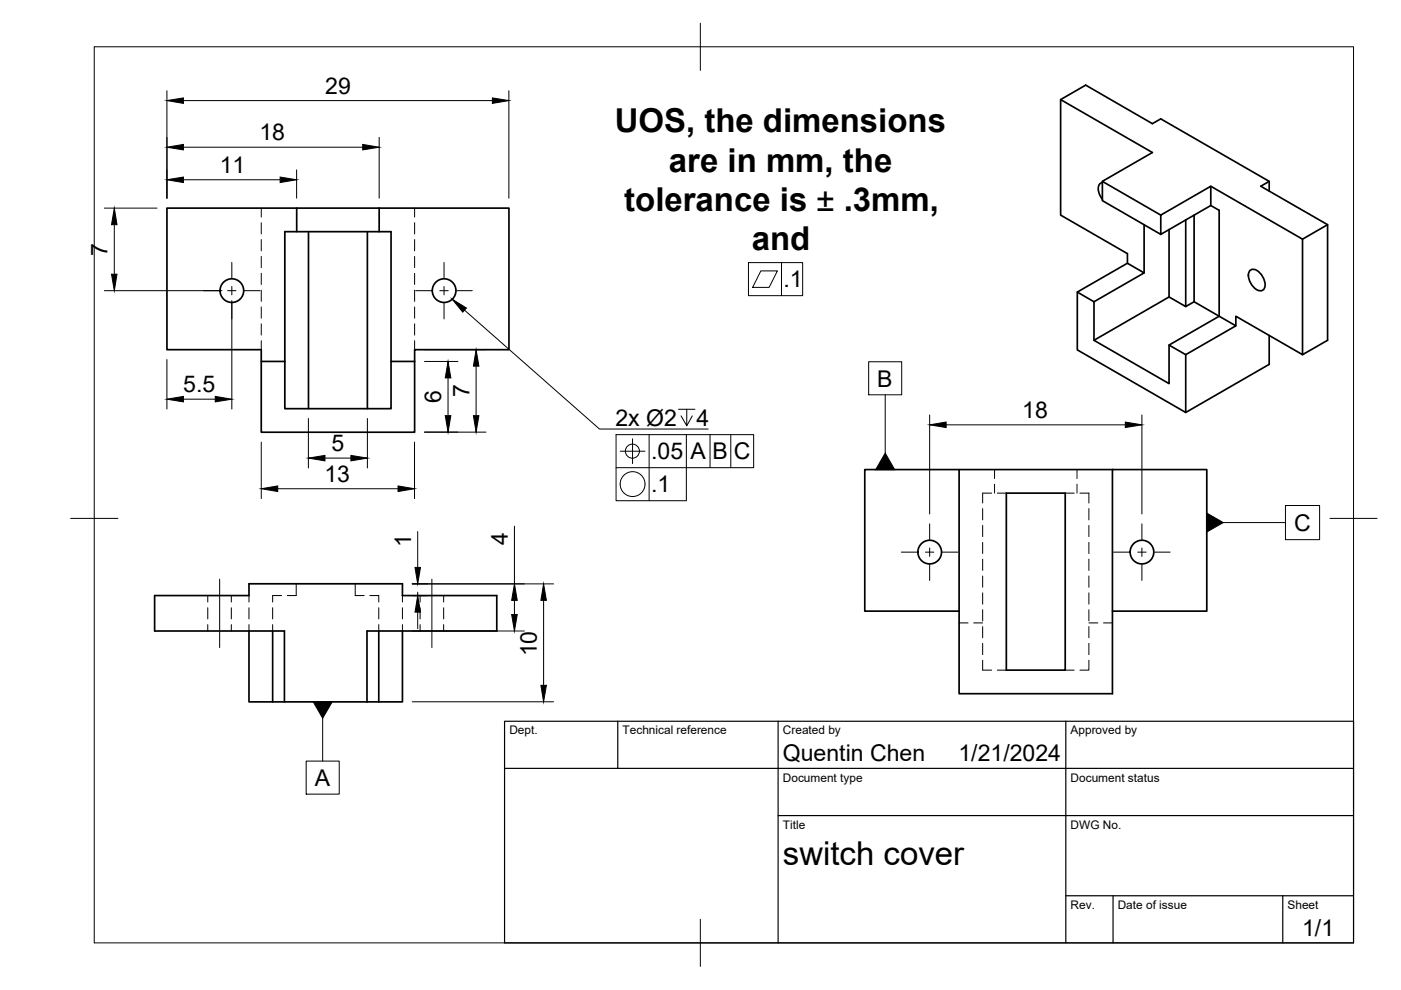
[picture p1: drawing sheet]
<svg xmlns="http://www.w3.org/2000/svg" width="297mm" height="210mm" viewBox="0 0 297 210" stroke-linecap="round" stroke-linejoin="round" font-family="sans-serif">
<!-- layer: Visible -->
<g fill="none" stroke="#000" stroke-width=".36">
<path d="M224.9 21.1l5.3-3.1 14.1 8.2 1.8-1 23 13.3v2M233.7 38.5l12.4 7.1M233.7 38.7a1.26 1.26 0 0 0-.8 1.7l.3 1 .5 .9M256.7 39.5l19.5 11.2v24.5l-14.2-8.2v2.1M269.1 38.5l-1.8 1 14.2 8.1v24.6l-5.3 3M62.9 44.1h-27.5v30h20v17.5h32.5v-15M65.4 49.1v37.5M77.9 49.1v37.5M80.4 44.1v5h2.5v37.5h-22.5v-10M80.4 49.1h-20v27.5M80.4 44.1h-17.5v5M80.4 44.1h27.5v30h-20v2.5"/>
<path d="M242.6 47.6v10.3M246.1 45.6l10.6-6.1v4.1l-10.6 6.1zM246.1 49.7l-12.4-7.2v-4l10.6-6.2-19.4-11.2v24.5l14.1 8.2v2M251.4 46.6v18.4l-3.5-2v-14.3M253.2 45.6v18.4l-1.8 1M256.7 43.6l1.8 1v22.4l-5.3-3M264.9 57.5a1.26 1.26 0 0 1 2 .2 3.3 3.3 0 0 1 1.1 3.6 1.26 1.26 0 0 1-2-.2 3.3 3.3 0 0 1-1.1-3.6zM281.5 47.6l-5.3 3.1M55.4 76.6h5M82.9 76.6h5M228.4 61.9l10.6-6.1 3.6 2.1-10.7 6.1zM228.4 61.9v12.3l23 13.3v-12.3"/>
<path d="M231.9 64v8.2l16 9.1v-8.1M247.9 73.2l10.6-6.2 3.5 2.1-10.6 6.1zM247.9 63l-16 9.2M269.1 71.1v6.2l-17.7 10.2M203.3 99.6h32.6v47.5h-32.6zM203.3 99.6h-20v30h20M235.9 99.6h20v30h-20M213.4 104.6h12.4v37.5h-12.4zM32.8 126.3h20v-2.5h32.5v2.5h20v7.5h-27.5v15h-17.5v-15h-27.5zM52.8 133.8v15h5v-15M80.3 133.8v15h5v-15M57.8 148.8h2.5"/>
<path d="M77.8 148.8h2.5"/>
<circle cx="49.2" cy="61.6" r="2.51"/>
<circle cx="94.2" cy="61.6" r="2.51"/>
<circle cx="197.1" cy="117.1" r="2.51"/>
<circle cx="242.1" cy="117.1" r="2.51"/>
</g>
<!-- layer: Hidden -->
<g fill="none" stroke="#000" stroke-width=".21">
<path d="M55.4 44.1v1.9M55.4 47.2v2.4M55.4 50.8v2.4M55.4 54.4v2.3M55.4 57.9v2.4M87.9 44.1v1.9M87.9 47.2v2.4M87.9 50.8v2.4M87.9 54.4v2.3M87.9 57.9v2.4M55.4 61.5v2.4M55.4 65.1v2.4"/>
<path d="M55.4 68.7v2.3M55.4 72.2v1.9M87.9 61.5v2.4M87.9 65.1v2.4M87.9 68.7v2.3M87.9 72.2v1.9M210.9 99.6v1.9M228.3 99.6v1.9M208.3 107.8v2.4M208.3 111.4v2.4M208.3 115v2.4M208.3 118.5v2.4"/>
<path d="M210.2 104.6h-1.9v2.1M210.9 102.7v1.9M211.5 104.6h1.9M225.8 104.6h2M228.3 102.7v1.9M229 104.6h1.9v2.1M230.9 107.8v2.4M230.9 111.4v2.4M230.9 115v2.4M230.9 118.5v2.4M44 126.3v1.3M44 128.9v2.3"/>
<path d="M44 132.4v1.4M49 126.3v1.3M49 128.9v2.3M49 132.4v1.4M52.8 126.3v1.3M52.8 128.9v2.3M52.8 132.4v1.4M57.8 128.9v2.3M57.8 132.4v1.4M59.7 126.3h-1.9v1.3M62.8 123.8v2.5h-1.9M75.3 123.8v2.5h1.9"/>
<path d="M78.4 126.3h1.9v1.3M80.3 128.9v2.3M80.3 132.4v1.4M85.3 126.3v1.3M85.3 128.9v2.3M85.3 132.4v1.4M89.1 126.3v1.3M89.1 128.9v2.3M89.1 132.4v1.4M94.1 126.3v1.3M94.1 128.9v2.3M94.1 132.4v1.4"/>
<path d="M203.3 132.1h2M206.4 132.1h1.9M208.3 122.1v2.4M208.3 125.7v2.4M208.3 129.3v2.3M208.3 132.9v2.3M208.3 136.4v2.4M208.3 140v2.1h1.9M230.9 140v2.1h-1.9M230.9 132.1h1.9M230.9 122.1v2.4M230.9 125.7v2.4"/>
<path d="M230.9 129.3v2.3M230.9 132.9v2.3M230.9 136.4v2.4M234 132.1h1.9M211.5 142.1h1.9M225.8 142.1h2"/>
</g>
<!-- layer: BORDER -->
<path d="M20 9.9h267v190h-267zM148.5 4.9v10M15 109.9h10M282 109.9h10M148.5 194.9v10" fill="none" stroke="#000" stroke-width=".21"/>
<!-- layer: TITLEBLOCK -->
<path d="M107 152.9h180v47h-180zM131 152.9v10M165 152.9v47M226 152.9v47M107 162.9h180M165 172.9h122M226 189.9h61M236 189.9v10M272 189.9v10" fill="none" stroke="#000" stroke-width=".25"/>
<!-- layer: FD_Dimensions -->
<g fill="none" stroke="#000" stroke-width=".21">
<path d="M35.4 19.2v22.8M107.9 19.2v22.8M38.9 21.3h65.5M38.9 38.1h20.5M38.9 31.2h38M62.9 36v6M80.4 29.1v12.9M22.1 44.1h11.2M24.2 47.6v10.5M22.1 61.6h25M35.4 76.2v10.5M49.1 63.7v23"/>
<path d="M90 76.6h7.1M90 74.1h13M100.9 77.6v10.5M38.9 84.6h6.7M55.4 93.7v12M65.4 88.7v10.5M68.9 97.1h5.5M77.9 88.7v10.5M87.9 93.7v12M90 91.6h13M95 80.1v8M197.1 88v21"/>
<path d="M200.6 90.1h38M242.1 88v21M58.9 103.6h25.5M88.6 112.7v7.6M109.1 111.6v12.2M87.4 123.8h30M87.4 126.3h3.3M87.4 133.8h23.8M88.6 125.6v.7M88.6 129.8v3.5M109.1 127.3v3M115.3 127.3v18"/>
<path d="M87.4 148.8h30"/>
</g>
<g fill="#000" stroke="#000" stroke-width=".21">
<path d="M35.4 21.3l3.5-.5v1.1zM35.4 38.1l3.5-.6v1.2zM35.4 31.2l3.5-.6v1.2zM59.4 37.5l3.5 .6-3.5 .6zM76.9 30.6l3.5 .6-3.5 .6zM104.4 20.8l3.5 .5-3.5 .6zM24.2 44.1l.6 3.5h-1.2zM23.6 58.1h1.2l-.6 3.5zM100.9 74.1l.6 3.5h-1.1zM35.4 84.6l3.5-.6v1.2zM45.6 84l3.5 .6-3.5 .6zM65.4 97.1l3.5-.5v1.1z"/>
<path d="M74.4 96.6l3.5 .5-3.5 .6zM94.4 88.1h1.2l-.6 3.5zM95 76.6l.6 3.5h-1.2zM100.4 88.1h1.1l-.6 3.5zM197.1 90.1l3.5-.6v1.1zM238.6 89.5l3.5 .6-3.5 .5zM55.4 103.6l3.5-.6v1.2zM84.4 103l3.5 .6-3.5 .6zM88.6 126.3l.6 3.5h-1.2zM88 120.3h1.2l-.6 3.5zM108.5 130.3h1.2l-.6 3.5zM109.1 123.8l.6 3.5h-1.2z"/>
<path d="M115.3 123.8l.5 3.5h-1.1zM114.7 145.3h1.1l-.5 3.5z"/>
</g>
<!-- layer: Smart Centers -->
<g fill="none" stroke="#000" stroke-width=".21">
<path d="M49.1 55.6v3.3M94.1 55.6v3.3M43.1 61.6h3.4M48.3 61.6h1.7M49.1 60.7v1.8M49.1 64.3v3.3M51.8 61.6h3.3M88.1 61.6h3.4M93.2 61.6h1.8M94.1 60.7v1.8M94.1 64.3v3.3M96.8 61.6h3.3"/>
<path d="M191.1 117.1h3.3M196.2 117.1h1.8M197.1 111.1v3.3M197.1 116.2v1.8M197.1 119.8v3.3M199.8 117.1h3.3M236.1 117.1h3.3M241.2 117.1h1.8M242.1 111.1v3.3M242.1 116.2v1.8M242.1 119.8v3.3M244.8 117.1h3.3"/>
<path d="M46.6 122.8v14.5M91.6 122.8v14.5"/>
</g>
<!-- layer: Leaders -->
<path d="M98.5 65.8l28.6 25.2h23.1M143.8 86.8h3.5M145.6 86.8v3.5l-1.2-2.1M146.8 88.2l-1.2 2.1" fill="none" stroke="#000" stroke-width=".21"/>
<path d="M95.9 63.4l3 1.9-.8 .9z" fill="#000" stroke="#000" stroke-width=".21"/>
<g fill="none" stroke="#000" stroke-width=".21">
<path d="M158.7 55.7h11.5v7h-11.5zM161.3 57.4h3.5l-1.7 3.5h-3.5zM165.7 55.7v7M184.2 76.7h7v7h-7zM131.5 95.7h5.2M134.1 93v5.3M137.6 92.2v14M145.5 92.2v14h-14.9v-14h29.2v7h-29.2M150.5 92.2v7M154.9 92.2v7M187.7 83.7v12.4M259.4 110.8h13.1"/>
<path d="M272.5 107.2h7.3v7.2h-7.3zM68.4 152.3v9.1M64.9 161.4h7v7h-7z"/>
<circle cx="134.1" cy="95.7" r="1.49"/>
<circle cx="134.1" cy="102.6" r="2.64"/>
</g>
<path d="M187.7 96.1l2 3.5h-4zM255.8 108.8l3.6 2-3.6 2zM66.4 148.8h4l-2 3.5z" fill="#000" stroke="#000" stroke-width=".21"/>
<g font-size="7">
<text x="130.3" y="28.1">UOS, the dimensions</text>
<text x="141.8" y="36.4">are in mm, the</text>
<text x="132.4" y="44.8">tolerance is ± .3mm,</text>
<text x="159.4" y="53.1">and</text>
<text x="166" y="183.4">switch cover</text>
</g>
<g font-size="4.9">
<text x="69" y="19.9">29</text>
<text x="55" y="29.8">18</text>
<text x="46.6" y="36.7">11</text>
<text x="22.8" y="54.2" transform="rotate(-90 22.8 54.2)">7</text>
<text x="166.1" y="60.9">.1</text>
<text x="38.9" y="83.2">5.5</text>
<text x="186" y="82">B</text>
<text x="93.5" y="85.5" transform="rotate(-90 93.5 85.5)">6</text>
<text x="99.5" y="84.2" transform="rotate(-90 99.5 84.2)">7</text>
<text x="216.7" y="88.6">18</text>
<text x="70.3" y="95.7">5</text>
<text x="130.5" y="90.3">2x Ø2</text>
<text x="147.7" y="90.3">4</text>
<text x="138" y="97.4">.05</text>
<text x="146.4" y="97.4">A</text>
<text x="151.1" y="97.4">B</text>
<text x="155.6" y="97.4">C</text>
<text x="68.8" y="102.2">13</text>
<text x="138" y="104.4">.1</text>
<text x="274.4" y="112.5">C</text>
<text x="87.2" y="115.9" transform="rotate(-90 87.2 115.9)">1</text>
<text x="107.7" y="115.5" transform="rotate(-90 107.7 115.5)">4</text>
<text x="113.8" y="139.2" transform="rotate(-90 113.8 139.2)">10</text>
<text x="166" y="161.4">Quentin Chen</text>
<text x="203.2" y="161.4">1/21/2024</text>
<text x="66.8" y="166.6">A</text>
<text x="276.1" y="198.6">1/1</text>
</g>
<g font-size="2.5">
<text x="108" y="155.7">Dept.</text>
<text x="132" y="155.7">Technical reference</text>
<text x="166" y="155.7">Created by</text>
<text x="227" y="155.7">Approved by</text>
<text x="166" y="165.7">Document type</text>
<text x="227" y="165.7">Document status</text>
<text x="166" y="175.7">Title</text>
<text x="227" y="175.7">DWG No.</text>
<text x="227" y="192.7">Rev.</text>
<text x="237" y="192.7">Date of issue</text>
<text x="273" y="192.7">Sheet</text>
</g>
</svg>
